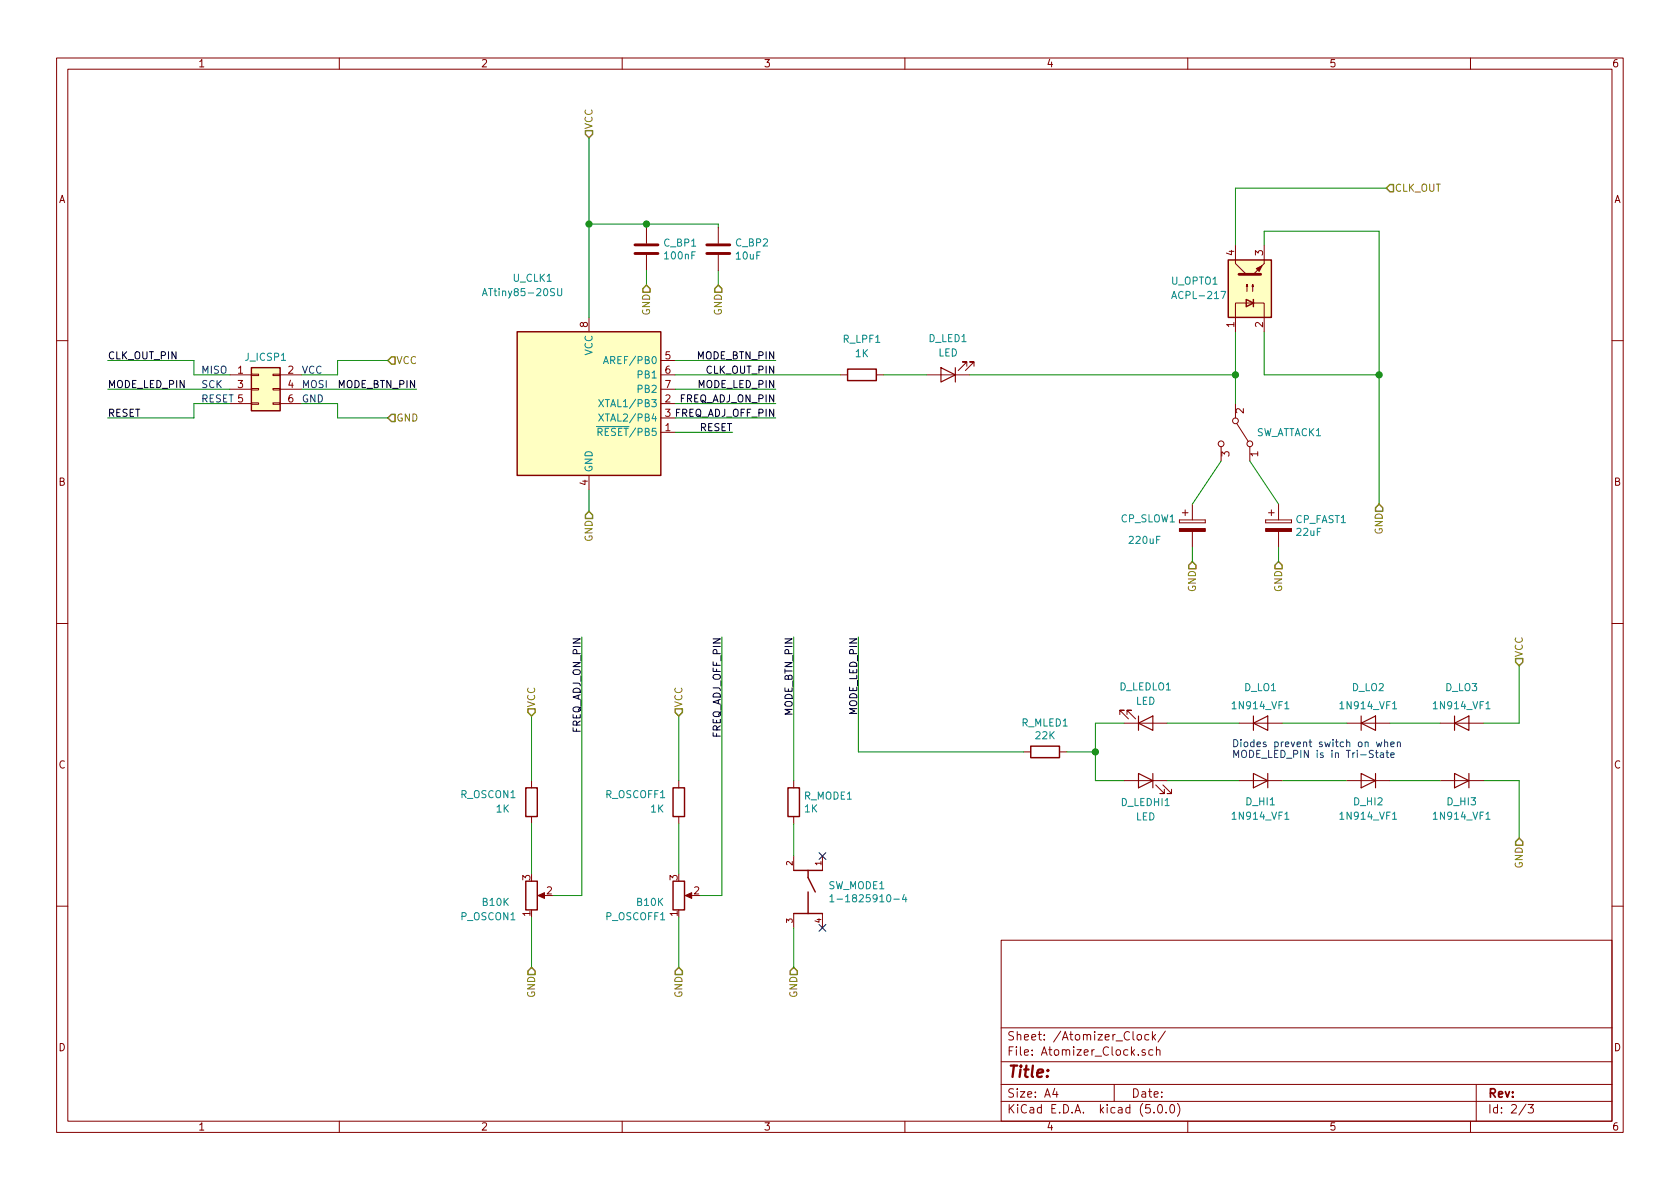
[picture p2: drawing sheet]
EESchema Schematic File Version 4
LIBS:Atomizer-cache
EELAYER 26 0
EELAYER END
$Descr A4 11693 8268
encoding utf-8
Sheet 2 3
Title ""
Date ""
Rev ""
Comp ""
Comment1 ""
Comment2 ""
Comment3 ""
Comment4 ""
$EndDescr
$Comp
L Device:LED D_LED1
U 1 1
P 6600 2600
F 0 "D_LED1" H 6600 2350 50  0000 C CNN
F 1 "LED" H 6600 2450 50  0000 C CNN
F 2 "LED_THT:LED_D5.0mm" H 6600 2600 50  0001 C CNN
F 3 "~" H 6600 2600 50  0001 C CNN
F 4 "859-LTL-307EE" H 6600 2600 50  0001 C CNN "MouserNo"
	1    6600 2600
	-1   0    0    1   
$EndComp
Wire Wire Line
	8600 2600 8600 2300
Wire Wire Line
	9600 2600 9600 3500
Wire Wire Line
	8800 1700 8800 1600
Wire Wire Line
	8800 1600 9600 1600
$Comp
L Device:R R_LPF1
U 1 1
P 6000 2600
F 0 "R_LPF1" V 5750 2600 50  0000 C CNN
F 1 "1K" V 5850 2600 50  0000 C CNN
F 2 "Resistor_SMD:R_0805_2012Metric_Pad1.15x1.40mm_HandSolder" V 5930 2600 50  0001 C CNN
F 3 "~" H 6000 2600 50  0001 C CNN
F 4 "279-CRGP0805F1K0" H 6000 2600 50  0001 C CNN "MouserNo"
F 5 "1%" H 6000 2600 50  0001 C CNN "Type"
F 6 "0805" H 6000 2600 50  0001 C CNN "Package/Case"
	1    6000 2600
	0    1    1    0   
$EndComp
$Comp
L Device:CP CP_FAST1
U 1 1
P 8900 3650
F 0 "CP_FAST1" H 9017 3695 50  0000 L CNN
F 1 "22uF" H 9017 3606 50  0000 L CNN
F 2 "Capacitor_SMD:CP_Elec_4x5.4" H 8938 3500 50  0001 C CNN
F 3 "https://www.mouser.co.uk/datasheet/2/445/875105240003-540627.pdf" H 8900 3650 50  0001 C CNN
F 4 "710-875105240003" H 8900 3650 50  0001 C CNN "MouserNo"
F 5 "875105240003" H 8900 3650 50  0001 C CNN "Mfr. No:"
F 6 "Wurth" H 8900 3650 50  0001 C CNN "Mfr:"
F 7 "Aluminium Organic Polymer Capacitors WCAP-PSLP 10V 22uF 20%" H 8900 3650 50  0001 C CNN "Type"
F 8 "45mOhms" H 8900 3650 50  0001 C CNN "ESR"
F 9 "20%" H 8900 3650 50  0001 C CNN "Tolerance"
F 10 "10 DC" H 8900 3650 50  0001 C CNN "Voltage Rating DC"
F 11 "4mm" H 8900 3650 50  0001 C CNN "Diameter"
	1    8900 3650
	1    0    0    -1  
$EndComp
Wire Wire Line
	8700 3200 8900 3500
Wire Wire Line
	8800 2300 8800 2600
Wire Wire Line
	8800 2600 9600 2600
Wire Wire Line
	9600 1600 9600 2600
Connection ~ 9600 2600
Text HLabel 9650 1300 2    50   Input ~ 0
CLK_OUT
Wire Wire Line
	8600 1300 8600 1700
Wire Wire Line
	8600 1300 9650 1300
Text HLabel 9600 3500 3    50   Input ~ 0
GND
Text HLabel 8900 3900 3    50   Input ~ 0
GND
$Comp
L Device:R_POT P_OSCON1
U 1 1
P 3700 6225
F 0 "P_OSCON1" H 3400 6375 50  0000 C CNN
F 1 "B10K" H 3450 6275 50  0000 C CNN
F 2 "Potentiometer_THT:Potentiometer_Alps_RK09L_Single_Vertical" H 3700 6225 50  0001 C CNN
F 3 "https://www.mouser.co.uk/datasheet/2/15/RK09L-1370814.pdf" H 3700 6225 50  0001 C CNN
F 4 "688-RK09L1140A66" H 3700 6225 50  0001 C CNN "MouserNo"
F 5 "RK09L1140A66" H 3700 6225 50  0001 C CNN "Mfr. No:"
F 6 "ALPS" H 3700 6225 50  0001 C CNN "Mfr:"
F 7 "1GANG LINEAR 20% FLATTED 1TURN" H 3700 6225 50  0001 C CNN "Type"
	1    3700 6225
	1    0    0    1   
$EndComp
Text HLabel 4100 3550 3    50   Input ~ 0
GND
$Comp
L Device:R R_OSCON1
U 1 1
P 3700 5575
F 0 "R_OSCON1" H 4000 5525 50  0000 C CNN
F 1 "1K" H 3900 5625 50  0000 C CNN
F 2 "Resistor_SMD:R_0805_2012Metric_Pad1.15x1.40mm_HandSolder" V 3630 5575 50  0001 C CNN
F 3 "~" H 3700 5575 50  0001 C CNN
F 4 "279-CRGP0805F1K0" H 3700 5575 50  0001 C CNN "MouserNo"
F 5 "1%" H 3700 5575 50  0001 C CNN "Type"
F 6 "0805" H 3700 5575 50  0001 C CNN "Package/Case"
	1    3700 5575
	-1   0    0    1   
$EndComp
$Comp
L Device:R_POT P_OSCOFF1
U 1 1
P 4725 6225
F 0 "P_OSCOFF1" H 4425 6375 50  0000 C CNN
F 1 "B10K" H 4525 6275 50  0000 C CNN
F 2 "Potentiometer_THT:Potentiometer_Alps_RK09L_Single_Vertical" H 4725 6225 50  0001 C CNN
F 3 "https://www.mouser.co.uk/datasheet/2/15/RK09L-1370814.pdf" H 4725 6225 50  0001 C CNN
F 4 "688-RK09L1140A66" H 4725 6225 50  0001 C CNN "MouserNo"
F 5 "RK09L1140A66" H 4725 6225 50  0001 C CNN "Mfr. No:"
F 6 "ALPS" H 4725 6225 50  0001 C CNN "Mfr:"
F 7 "1GANG LINEAR 20% FLATTED 1TURN" H 4725 6225 50  0001 C CNN "Type"
	1    4725 6225
	1    0    0    1   
$EndComp
$Comp
L Device:R R_OSCOFF1
U 1 1
P 4725 5575
F 0 "R_OSCOFF1" H 5025 5525 50  0000 C CNN
F 1 "1K" H 4875 5625 50  0000 C CNN
F 2 "Resistor_SMD:R_0805_2012Metric_Pad1.15x1.40mm_HandSolder" V 4655 5575 50  0001 C CNN
F 3 "~" H 4725 5575 50  0001 C CNN
F 4 "279-CRGP0805F1K0" H 4725 5575 50  0001 C CNN "MouserNo"
F 5 "1%" H 4725 5575 50  0001 C CNN "Type"
F 6 "0805" H 4725 5575 50  0001 C CNN "Package/Case"
	1    4725 5575
	-1   0    0    1   
$EndComp
Connection ~ 4100 1550
Text HLabel 4100 950  1    50   Input ~ 0
VCC
$Comp
L Device:C C_BP1
U 1 1
P 4500 1725
F 0 "C_BP1" H 4615 1770 50  0000 L CNN
F 1 "100nF" H 4615 1681 50  0000 L CNN
F 2 "Capacitor_SMD:C_0805_2012Metric_Pad1.15x1.40mm_HandSolder" H 4538 1575 50  0001 C CNN
F 3 "~" H 4500 1725 50  0001 C CNN
F 4 "710-885012207098" H 4500 1725 50  0001 C CNN "MouserNo"
F 5 "0805" H 4500 1725 50  0001 C CNN "Package/Case"
	1    4500 1725
	1    0    0    -1  
$EndComp
Wire Wire Line
	4500 1575 4500 1550
Wire Wire Line
	4500 1550 4100 1550
Wire Wire Line
	4500 1875 4500 1975
Text HLabel 4500 1975 3    50   Input ~ 0
GND
$Comp
L Isolator:LTV-357T U_OPTO1
U 1 1
P 8700 2000
F 0 "U_OPTO1" V 8750 2550 50  0000 R CNN
F 1 "ACPL-217" V 8650 2550 50  0000 R CNN
F 2 "Package_SO:SO-4_4.4x2.3mm_P1.27mm" H 8500 1800 50  0001 L CIN
F 3 "https://docs-emea.rs-online.com/webdocs/163c/0900766b8163ccc8.pdf" H 8700 2000 50  0001 L CNN
F 4 "630-ACPL-217-50BE" H 8700 2000 50  0001 C CNN "MouserNo"
F 5 "ACPL-217-50BE" H 8700 2000 50  0001 C CNN "Mfr. No:"
F 6 "Broadcom / Avago" H 8700 2000 50  0001 C CNN "Mfr:"
F 7 "Transistor Output Optocouplers 3000Vrms 50% CTR" H 8700 2000 50  0001 C CNN "Type"
	1    8700 2000
	0    -1   -1   0   
$EndComp
$Comp
L Switch:SW_SPDT SW_ATTACK1
U 1 1
P 8600 3000
F 0 "SW_ATTACK1" V 8600 3148 50  0000 L CNN
F 1 "SW_SPDT" V 8645 3148 50  0001 L CNN
F 2 "DailywellSwitches:Dailywell_SPDT" H 8600 3000 50  0001 C CNN
F 3 "https://www.mouser.co.uk/datasheet/2/209/MS-100786-1172382.pdf" H 8600 3000 50  0001 C CNN
F 4 "108-2MS1T1B1M2QE-EVX" H 8600 3000 50  0001 C CNN "MouserNo"
F 5 "108-2MS1T1B1M2QE-EVX" H 8600 3000 50  0001 C CNN "Mfr. No:"
F 6 "Mountain Switch" H 8600 3000 50  0001 C CNN "Mfr:"
F 7 "TOGGLE SPDT ON-ON PC MOUNT" H 8600 3000 50  0001 C CNN "Type"
	1    8600 3000
	0    1    1    0   
$EndComp
Wire Wire Line
	8900 3800 8900 3900
Wire Wire Line
	8600 2800 8600 2600
Connection ~ 8600 2600
$Comp
L Device:CP CP_SLOW1
U 1 1
P 8300 3650
F 0 "CP_SLOW1" H 7800 3700 50  0000 L CNN
F 1 "220uF" H 7850 3550 50  0000 L CNN
F 2 "Capacitor_SMD:CP_Elec_6.3x5.4" H 8338 3500 50  0001 C CNN
F 3 "https://www.mouser.co.uk/datasheet/2/315/ABA0000C1184-947404.pdf" H 8300 3650 50  0001 C CNN
F 4 "667-EEE-FPC221XAP" H 8300 3650 50  0001 C CNN "MouserNo"
F 5 "EEE-FPC221XAP" H 8300 3650 50  0001 C CNN "Mfr. No:"
F 6 "Panasonic" H 8300 3650 50  0001 C CNN "Mfr:"
F 7 "Aluminium Electrolytic Capacitors - SMD  " H 8300 3650 50  0001 C CNN "Type"
F 8 "6 mm" H 8300 3650 50  0001 C CNN "Diameter"
F 9 "160 mOhms" H 8300 3650 50  0001 C CNN "ESR"
F 10 "16 VDC" H 8300 3650 50  0001 C CNN "Voltage Rating DC"
F 11 "20 %" H 8300 3650 50  0001 C CNN "Tolerance"
	1    8300 3650
	1    0    0    -1  
$EndComp
Wire Wire Line
	8300 3500 8500 3200
Text HLabel 8300 3900 3    50   Input ~ 0
GND
Wire Wire Line
	8300 3800 8300 3900
Wire Wire Line
	5000 1575 5000 1550
Wire Wire Line
	5000 1550 4500 1550
Connection ~ 4500 1550
Wire Wire Line
	5000 1875 5000 1975
Text HLabel 5000 1975 3    50   Input ~ 0
GND
$Comp
L Device:C C_BP2
U 1 1
P 5000 1725
F 0 "C_BP2" H 5115 1771 50  0000 L CNN
F 1 "10uF" H 5115 1680 50  0000 L CNN
F 2 "Capacitor_SMD:C_0805_2012Metric_Pad1.15x1.40mm_HandSolder" H 5038 1575 50  0001 C CNN
F 3 "~" H 5000 1725 50  0001 C CNN
F 4 "81-GRM21BC81C106KE5K" H 5000 1725 50  0001 C CNN "MouserNo"
F 5 "0805" H 5000 1725 50  0001 C CNN "Package/Case"
	1    5000 1725
	1    0    0    -1  
$EndComp
$Comp
L MCU_Microchip_ATtiny:ATtiny85-20SU U_CLK1
U 1 1
P 4100 2800
F 0 "U_CLK1" H 3850 3675 50  0000 R CNN
F 1 "ATtiny85-20SU" H 3925 3575 50  0000 R CNN
F 2 "Package_SO:SOIJ-8_5.3x5.3mm_P1.27mm" H 4100 2800 50  0001 C CIN
F 3 "http://ww1.microchip.com/downloads/en/DeviceDoc/atmel-2586-avr-8-bit-microcontroller-attiny25-attiny45-attiny85_datasheet.pdf" H 4100 2800 50  0001 C CNN
F 4 "556-ATTINY85-20SU" H 4100 2800 50  0001 C CNN "MouserNo"
	1    4100 2800
	1    0    0    -1  
$EndComp
Wire Wire Line
	4725 6375 4725 6725
Text Label 5400 2600 2    50   ~ 0
CLK_OUT_PIN
Wire Wire Line
	4100 1550 4100 2200
Wire Wire Line
	4100 3400 4100 3550
Wire Wire Line
	4700 2500 5400 2500
Text Label 5400 2500 2    50   ~ 0
MODE_BTN_PIN
Text Label 5400 2900 2    50   ~ 0
FREQ_ADJ_OFF_PIN
Text Label 5400 2800 2    50   ~ 0
FREQ_ADJ_ON_PIN
Wire Wire Line
	3700 6375 3700 6725
Wire Wire Line
	4725 5725 4725 6075
Wire Wire Line
	3700 5725 3700 6075
Wire Wire Line
	5025 6225 4875 6225
Wire Wire Line
	4700 2800 5400 2800
Wire Wire Line
	4725 4975 4725 5425
Wire Wire Line
	3700 4975 3700 5425
Text HLabel 4725 4975 1    50   Input ~ 0
VCC
Text HLabel 3700 4975 1    50   Input ~ 0
VCC
Text HLabel 4725 6725 3    50   Input ~ 0
GND
Text HLabel 3700 6725 3    50   Input ~ 0
GND
Text HLabel 5525 6725 3    50   Input ~ 0
GND
$Comp
L Device:R R_MODE1
U 1 1
P 5525 5575
F 0 "R_MODE1" H 5595 5620 50  0000 L CNN
F 1 "1K" H 5595 5531 50  0000 L CNN
F 2 "Resistor_SMD:R_0805_2012Metric_Pad1.15x1.40mm_HandSolder" V 5455 5575 50  0001 C CNN
F 3 "~" H 5525 5575 50  0001 C CNN
F 4 "279-CRGP0805F1K0" H 5525 5575 50  0001 C CNN "MouserNo"
F 5 "1%" H 5525 5575 50  0001 C CNN "Type"
F 6 "0805" H 5525 5575 50  0001 C CNN "Package/Case"
	1    5525 5575
	1    0    0    -1  
$EndComp
Wire Wire Line
	5525 5425 5525 4425
Text Label 5525 4425 3    50   ~ 0
MODE_BTN_PIN
Wire Wire Line
	4700 2900 5400 2900
Text Label 5025 4425 3    50   ~ 0
FREQ_ADJ_OFF_PIN
Text Label 4050 4425 3    50   ~ 0
FREQ_ADJ_ON_PIN
Text Label 5400 2700 2    50   ~ 0
MODE_LED_PIN
$Comp
L Device:LED D_LEDLO1
U 1 1
P 7975 5025
F 0 "D_LEDLO1" H 7975 4775 50  0000 C CNN
F 1 "LED" H 7975 4875 50  0000 C CNN
F 2 "LED_THT:LED_D3.0mm" H 7975 5025 50  0001 C CNN
F 3 "~" H 7975 5025 50  0001 C CNN
F 4 "941-C4SMABGFCR2T3451" H 7975 5025 50  0001 C CNN "MouserNo"
	1    7975 5025
	1    0    0    1   
$EndComp
$Comp
L Device:LED D_LEDHI1
U 1 1
P 7975 5425
F 0 "D_LEDHI1" H 7975 5275 50  0000 C CNN
F 1 "LED" H 7975 5175 50  0000 C CNN
F 2 "LED_THT:LED_D3.0mm" H 7975 5425 50  0001 C CNN
F 3 "~" H 7975 5425 50  0001 C CNN
F 4 "941-C4SMABGFCR2T3451" H 7975 5425 50  0001 C CNN "MouserNo"
	1    7975 5425
	-1   0    0    -1  
$EndComp
$Comp
L Device:R R_MLED1
U 1 1
P 7275 5225
F 0 "R_MLED1" V 7071 5225 50  0000 C CNN
F 1 "22K" V 7160 5225 50  0000 C CNN
F 2 "Resistor_SMD:R_0805_2012Metric_Pad1.15x1.40mm_HandSolder" V 7205 5225 50  0001 C CNN
F 3 "~" H 7275 5225 50  0001 C CNN
F 4 "667-ERJ-6ENF2202V" H 7275 5225 50  0001 C CNN "MouserNo"
F 5 "1%" H 7275 5225 50  0001 C CNN "Type"
F 6 "0805" H 7275 5225 50  0001 C CNN "Package/Case"
	1    7275 5225
	0    1    1    0   
$EndComp
Text Label 5975 4425 3    50   ~ 0
MODE_LED_PIN
Wire Wire Line
	7425 5225 7625 5225
Wire Wire Line
	7625 5225 7625 5025
Wire Wire Line
	7625 5025 7825 5025
Wire Wire Line
	7625 5225 7625 5425
Wire Wire Line
	7625 5425 7825 5425
Connection ~ 7625 5225
Wire Wire Line
	8125 5025 8625 5025
Wire Wire Line
	10575 5025 10575 4625
Text HLabel 10575 4625 1    50   Input ~ 0
VCC
Wire Wire Line
	8625 5425 8125 5425
Wire Wire Line
	10325 5425 10575 5425
Wire Wire Line
	10575 5425 10575 5825
Text HLabel 10575 5825 3    50   Input ~ 0
GND
Text Notes 8575 5275 0    50   ~ 0
Diodes prevent switch on when \nMODE_LED_PIN is in Tri-State
Wire Wire Line
	4700 2700 5400 2700
Wire Wire Line
	10325 5025 10575 5025
$Comp
L Device:D D_LO2
U 1 1
P 9525 5025
F 0 "D_LO2" H 9525 5275 50  0000 C CNN
F 1 "1N914_VF1" H 9525 5149 50  0000 C CNN
F 2 "Diode_SMD:D_SOD-123" H 9525 5025 50  0001 C CNN
F 3 "~" H 9525 5025 50  0001 C CNN
F 4 "821-1N914BWRH" H 9525 5025 50  0001 C CNN "MouserNo"
F 5 "SOD-123" H 9525 5025 50  0001 C CNN "Package/Case"
	1    9525 5025
	1    0    0    -1  
$EndComp
Wire Wire Line
	8925 5025 9375 5025
$Comp
L Device:D D_LO1
U 1 1
P 8775 5025
F 0 "D_LO1" H 8775 5275 50  0000 C CNN
F 1 "1N914_VF1" H 8775 5149 50  0000 C CNN
F 2 "Diode_SMD:D_SOD-123" H 8775 5025 50  0001 C CNN
F 3 "~" H 8775 5025 50  0001 C CNN
F 4 "821-1N914BWRH" H 8775 5025 50  0001 C CNN "MouserNo"
F 5 "SOD-123" H 8775 5025 50  0001 C CNN "Package/Case"
	1    8775 5025
	1    0    0    -1  
$EndComp
Wire Wire Line
	9375 5425 8925 5425
$Comp
L Device:D D_HI2
U 1 1
P 9525 5425
F 0 "D_HI2" H 9525 5575 50  0000 C CNN
F 1 "1N914_VF1" H 9525 5675 50  0000 C CNN
F 2 "Diode_SMD:D_SOD-123" H 9525 5425 50  0001 C CNN
F 3 "~" H 9525 5425 50  0001 C CNN
F 4 "821-1N914BWRH" H 9525 5425 50  0001 C CNN "MouserNo"
F 5 "SOD-123" H 9525 5425 50  0001 C CNN "Package/Case"
	1    9525 5425
	-1   0    0    1   
$EndComp
$Comp
L Device:D D_HI1
U 1 1
P 8775 5425
F 0 "D_HI1" H 8775 5575 50  0000 C CNN
F 1 "1N914_VF1" H 8775 5675 50  0000 C CNN
F 2 "Diode_SMD:D_SOD-123" H 8775 5425 50  0001 C CNN
F 3 "~" H 8775 5425 50  0001 C CNN
F 4 "821-1N914BWRH" H 8775 5425 50  0001 C CNN "MouserNo"
F 5 "SOD-123" H 8775 5425 50  0001 C CNN "Package/Case"
	1    8775 5425
	-1   0    0    1   
$EndComp
Wire Wire Line
	5975 5225 5975 4425
Wire Wire Line
	5025 6225 5025 4425
Wire Wire Line
	4050 4425 4050 6225
Wire Wire Line
	4050 6225 3850 6225
$Comp
L Connector_Generic:Conn_02x03_Odd_Even J_ICSP1
U 1 1
P 1800 2700
F 0 "J_ICSP1" H 1850 2925 50  0000 C CNN
F 1 "Conn_02x03_Odd_Even" H 1850 2926 50  0001 C CNN
F 2 "Connector_PinHeader_2.54mm:PinHeader_2x03_P2.54mm_Vertical" H 1800 2700 50  0001 C CNN
F 3 "~" H 1800 2700 50  0001 C CNN
F 4 "538-22-28-4062" H 1800 2700 50  0001 C CNN "MouserNo"
	1    1800 2700
	1    0    0    -1  
$EndComp
Wire Wire Line
	2100 2700 2900 2700
Wire Wire Line
	1600 2700 750  2700
Wire Wire Line
	1600 2800 1350 2800
Text HLabel 2700 2500 2    50   Input ~ 0
VCC
Text HLabel 2700 2900 2    50   Input ~ 0
GND
Wire Wire Line
	4700 3000 5100 3000
Text Label 5100 3000 2    50   ~ 0
RESET
Text Notes 2100 2700 0    50   ~ 0
MOSI
Text Label 2900 2700 2    50   ~ 0
MODE_BTN_PIN
Wire Wire Line
	2350 2500 2700 2500
Wire Wire Line
	2350 2500 2350 2600
Wire Wire Line
	2350 2600 2100 2600
Wire Wire Line
	2100 2800 2350 2800
Wire Wire Line
	2350 2800 2350 2900
Wire Wire Line
	2350 2900 2700 2900
Wire Wire Line
	1600 2600 1350 2600
Text Notes 2100 2600 0    50   ~ 0
VCC
Text Notes 2100 2800 0    50   ~ 0
GND
Text Notes 1400 2700 0    50   ~ 0
SCK
Text Notes 1400 2600 0    50   ~ 0
MISO
Text Notes 1400 2800 0    50   ~ 0
RESET
Wire Wire Line
	1350 2800 1350 2900
Wire Wire Line
	1350 2900 750  2900
Wire Wire Line
	1350 2600 1350 2500
Wire Wire Line
	1350 2500 750  2500
Text Label 750  2500 0    50   ~ 0
CLK_OUT_PIN
Text Label 750  2700 0    50   ~ 0
MODE_LED_PIN
Text Label 750  2900 0    50   ~ 0
RESET
Wire Wire Line
	6750 2600 8600 2600
Wire Wire Line
	6150 2600 6450 2600
Wire Wire Line
	5975 5225 7125 5225
Wire Wire Line
	4100 950  4100 1550
Wire Wire Line
	4700 2600 5850 2600
$Comp
L Device:D D_LO3
U 1 1
P 10175 5025
F 0 "D_LO3" H 10175 5275 50  0000 C CNN
F 1 "1N914_VF1" H 10175 5149 50  0000 C CNN
F 2 "Diode_SMD:D_SOD-123" H 10175 5025 50  0001 C CNN
F 3 "~" H 10175 5025 50  0001 C CNN
F 4 "821-1N914BWRH" H 10175 5025 50  0001 C CNN "MouserNo"
F 5 "SOD-123" H 10175 5025 50  0001 C CNN "Package/Case"
	1    10175 5025
	1    0    0    -1  
$EndComp
$Comp
L Device:D D_HI3
U 1 1
P 10175 5425
F 0 "D_HI3" H 10175 5575 50  0000 C CNN
F 1 "1N914_VF1" H 10175 5675 50  0000 C CNN
F 2 "Diode_SMD:D_SOD-123" H 10175 5425 50  0001 C CNN
F 3 "~" H 10175 5425 50  0001 C CNN
F 4 "821-1N914BWRH" H 10175 5425 50  0001 C CNN "MouserNo"
	1    10175 5425
	-1   0    0    1   
$EndComp
Wire Wire Line
	9675 5025 10025 5025
Wire Wire Line
	9675 5425 10025 5425
$Comp
L TE_Alcoswitch_Tactile_1-1825910-4:1-1825910-4 SW_MODE1
U 1 1
P 5625 6150
F 0 "SW_MODE1" V 5629 6291 50  0000 L CNN
F 1 "1-1825910-4" V 5720 6291 50  0000 L CNN
F 2 "TE_Alcoswitch_Tactile_2-1825910-7:SW_2-1825910-7" H 5625 6150 50  0001 L BNN
F 3 "C10" H 5625 6150 50  0001 L BNN
F 4 "506-1-1825910-4" H 5625 6150 50  0001 C CNN "MouserNo"
F 5 "TE CONNECTIVITY" H 5625 6150 50  0001 L BNN "Field4"
F 6 "MANUFACTURER RECOMMENDATION" H 5625 6150 50  0001 L BNN "Field5"
	1    5625 6150
	0    1    1    0   
$EndComp
Wire Wire Line
	5525 5725 5525 5950
Wire Wire Line
	5525 6450 5525 6725
NoConn ~ 5725 5950
NoConn ~ 5725 6450
$EndSCHEMATC
